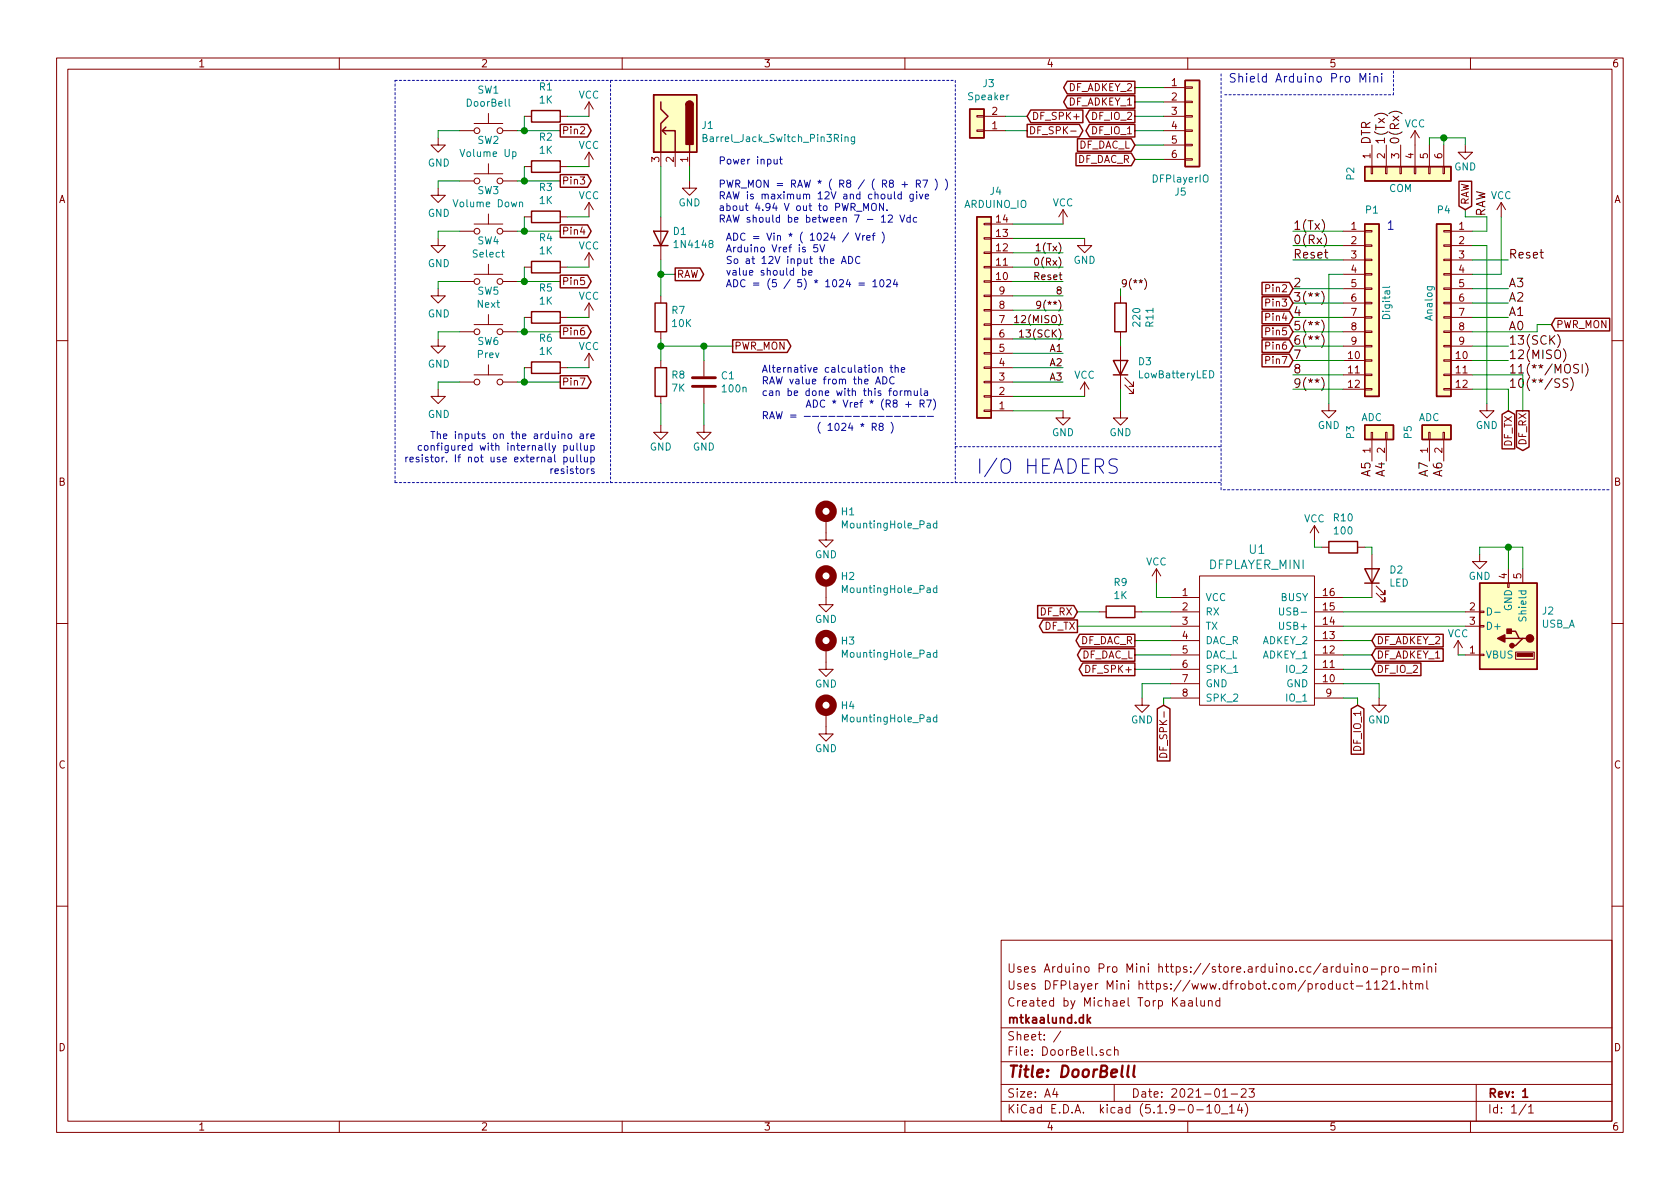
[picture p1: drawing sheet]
EESchema Schematic File Version 4
EELAYER 30 0
EELAYER END
$Descr A4 11693 8268
encoding utf-8
Sheet 1 1
Title "DoorBelll"
Date "2021-01-23"
Rev "1"
Comp "mtkaalund.dk"
Comment1 "Created by Michael Torp Kaalund"
Comment2 "Uses DFPlayer Mini https://www.dfrobot.com/product-1121.html"
Comment3 "Uses Arduino Pro Mini https://store.arduino.cc/arduino-pro-mini"
Comment4 ""
$EndDescr
Text Label 10350 1500 1    60   ~ 0
RAW
Text Label 9550 1000 1    60   ~ 0
DTR
Text Label 9750 1000 1    60   ~ 0
0(Rx)
Text Label 9000 1600 0    60   ~ 0
1(Tx)
Text Label 9000 1700 0    60   ~ 0
0(Rx)
Text Label 9000 1800 0    60   ~ 0
Reset
Text Label 10500 1800 0    60   ~ 0
Reset
Text Label 9000 2000 0    60   ~ 0
2
Text Label 9000 2100 0    60   ~ 0
3(**)
Text Label 9000 2200 0    60   ~ 0
4
Text Label 9000 2300 0    60   ~ 0
5(**)
Text Label 9000 2400 0    60   ~ 0
6(**)
Text Label 9000 2500 0    60   ~ 0
7
Text Label 9000 2600 0    60   ~ 0
8
Text Label 9000 2700 0    60   ~ 0
9(**)
Text Label 10500 2700 0    60   ~ 0
10(**/SS)
Text Label 10500 2600 0    60   ~ 0
11(**/MOSI)
Text Label 10500 2500 0    60   ~ 0
12(MISO)
Text Label 10500 2400 0    60   ~ 0
13(SCK)
Text Label 10500 2300 0    60   ~ 0
A0
Text Label 10500 2200 0    60   ~ 0
A1
Text Label 10500 2100 0    60   ~ 0
A2
Text Label 10500 2000 0    60   ~ 0
A3
Text Label 9650 3200 3    60   ~ 0
A4
Text Label 9550 3200 3    60   ~ 0
A5
Text Notes 8550 575  0    60   ~ 0
Shield Arduino Pro Mini \n
Wire Notes Line
	8525 650  9700 650 
Wire Notes Line
	9700 650  9700 475 
Text Label 9950 3200 3    60   ~ 0
A7
Text Label 10050 3200 3    60   ~ 0
A6
$Comp
L Connector_Generic:Conn_01x02 P3
U 1 1
P 9550 3000
F 0 "P3" H 9550 3150 50  0000 C CNN
F 1 "ADC" V 9650 3000 50  0000 C CNN
F 2 "Socket_Arduino_Pro_Mini:Socket_Strip_Arduino_1x02" H 9550 3000 50  0001 C CNN
F 3 "" H 9550 3000 50  0000 C CNN
	1    9550 3000
	0    -1   -1   0   
$EndComp
$Comp
L Connector_Generic:Conn_01x02 P5
U 1 1
P 9950 3000
F 0 "P5" H 9950 3150 50  0000 C CNN
F 1 "ADC" V 10050 3000 50  0000 C CNN
F 2 "Socket_Arduino_Pro_Mini:Socket_Strip_Arduino_1x02" H 9950 3000 50  0001 C CNN
F 3 "" H 9950 3000 50  0000 C CNN
	1    9950 3000
	0    -1   -1   0   
$EndComp
$Comp
L Connector_Generic:Conn_01x06 P2
U 1 1
P 9750 1200
F 0 "P2" H 9750 1550 50  0000 C CNN
F 1 "COM" V 9850 1200 50  0000 C CNN
F 2 "Socket_Arduino_Pro_Mini:Socket_Strip_Arduino_1x06" H 9750 1200 50  0001 C CNN
F 3 "" H 9750 1200 50  0000 C CNN
	1    9750 1200
	0    -1   1    0   
$EndComp
Text Label 9650 1000 1    60   ~ 0
1(Tx)
$Comp
L power:GND #PWR01
U 1 1
P 10200 1000
F 0 "#PWR01" H 10200 750 50  0001 C CNN
F 1 "GND" H 10200 850 50  0000 C CNN
F 2 "" H 10200 1000 50  0000 C CNN
F 3 "" H 10200 1000 50  0000 C CNN
	1    10200 1000
	1    0    0    -1  
$EndComp
$Comp
L power:VCC #PWR02
U 1 1
P 9850 1000
F 0 "#PWR02" H 9850 850 50  0001 C CNN
F 1 "VCC" H 9850 1150 50  0000 C CNN
F 2 "" H 9850 1000 50  0000 C CNN
F 3 "" H 9850 1000 50  0000 C CNN
	1    9850 1000
	1    0    0    -1  
$EndComp
$Comp
L Connector_Generic:Conn_01x12 P1
U 1 1
P 9550 2100
F 0 "P1" H 9550 2750 50  0000 C CNN
F 1 "Digital" V 9650 2100 50  0000 C CNN
F 2 "Socket_Arduino_Pro_Mini:Socket_Strip_Arduino_1x12" H 9550 2100 50  0001 C CNN
F 3 "" H 9550 2100 50  0000 C CNN
	1    9550 2100
	1    0    0    -1  
$EndComp
$Comp
L Connector_Generic:Conn_01x12 P4
U 1 1
P 10050 2100
F 0 "P4" H 10050 2750 50  0000 C CNN
F 1 "Analog" V 10150 2100 50  0000 C CNN
F 2 "Socket_Arduino_Pro_Mini:Socket_Strip_Arduino_1x12" H 10050 2100 50  0001 C CNN
F 3 "" H 10050 2100 50  0000 C CNN
	1    10050 2100
	-1   0    0    -1  
$EndComp
$Comp
L power:GND #PWR03
U 1 1
P 9250 2800
F 0 "#PWR03" H 9250 2550 50  0001 C CNN
F 1 "GND" H 9250 2650 50  0000 C CNN
F 2 "" H 9250 2800 50  0000 C CNN
F 3 "" H 9250 2800 50  0000 C CNN
	1    9250 2800
	1    0    0    -1  
$EndComp
Wire Wire Line
	9350 1900 9250 1900
Wire Wire Line
	9250 1900 9250 2800
Wire Wire Line
	9350 1600 9000 1600
Wire Wire Line
	9000 1700 9350 1700
Wire Wire Line
	9350 1800 9000 1800
Wire Wire Line
	9000 2000 9350 2000
Wire Wire Line
	9350 2100 9000 2100
Wire Wire Line
	9350 2200 9000 2200
Wire Wire Line
	9000 2300 9350 2300
Wire Wire Line
	9350 2400 9000 2400
Wire Wire Line
	9000 2500 9350 2500
Wire Wire Line
	9350 2600 9000 2600
Wire Wire Line
	9350 2700 9000 2700
Wire Wire Line
	10350 1500 10350 1600
Wire Wire Line
	10350 1600 10250 1600
Wire Wire Line
	10250 1700 10350 1700
Wire Wire Line
	10350 1700 10350 2800
$Comp
L power:GND #PWR04
U 1 1
P 10350 2800
F 0 "#PWR04" H 10350 2550 50  0001 C CNN
F 1 "GND" H 10350 2650 50  0000 C CNN
F 2 "" H 10350 2800 50  0000 C CNN
F 3 "" H 10350 2800 50  0000 C CNN
	1    10350 2800
	1    0    0    -1  
$EndComp
Wire Wire Line
	10250 1900 10450 1900
Wire Wire Line
	10450 1900 10450 1500
$Comp
L power:VCC #PWR05
U 1 1
P 10450 1500
F 0 "#PWR05" H 10450 1350 50  0001 C CNN
F 1 "VCC" H 10450 1650 50  0000 C CNN
F 2 "" H 10450 1500 50  0000 C CNN
F 3 "" H 10450 1500 50  0000 C CNN
	1    10450 1500
	1    0    0    -1  
$EndComp
Wire Wire Line
	10250 1800 10500 1800
Wire Wire Line
	10500 2000 10250 2000
Wire Wire Line
	10250 2100 10500 2100
Wire Wire Line
	10500 2200 10250 2200
Wire Wire Line
	10500 2400 10250 2400
Wire Wire Line
	10250 2500 10500 2500
Wire Wire Line
	10250 2700 10500 2700
Wire Notes Line
	11200 3400 8500 3400
Wire Notes Line
	8500 3400 8500 500 
Text Notes 9650 1600 0    60   ~ 0
1
Wire Wire Line
	9950 1000 9950 950 
Wire Wire Line
	9950 950  10050 950 
Wire Wire Line
	10050 950  10050 1000
Wire Wire Line
	10050 950  10200 950 
Wire Wire Line
	10200 950  10200 1000
Connection ~ 10050 950 
$Comp
L Switch:SW_Push SW1
U 1 1
P 3400 900
F 0 "SW1" H 3400 1185 50  0000 C CNN
F 1 "DoorBell" H 3400 1094 50  0000 C CNN
F 2 "TerminalBlock_RND:TerminalBlock_RND_205-00001_1x02_P5.00mm_Horizontal" H 3400 1100 50  0001 C CNN
F 3 "~" H 3400 1100 50  0001 C CNN
	1    3400 900 
	1    0    0    -1  
$EndComp
$Comp
L Switch:SW_Push SW2
U 1 1
P 3400 1250
F 0 "SW2" H 3400 1535 50  0000 C CNN
F 1 "Volume Up" H 3400 1444 50  0000 C CNN
F 2 "TerminalBlock_RND:TerminalBlock_RND_205-00001_1x02_P5.00mm_Horizontal" H 3400 1450 50  0001 C CNN
F 3 "~" H 3400 1450 50  0001 C CNN
	1    3400 1250
	1    0    0    -1  
$EndComp
$Comp
L Switch:SW_Push SW3
U 1 1
P 3400 1600
F 0 "SW3" H 3400 1885 50  0000 C CNN
F 1 "Volume Down" H 3400 1794 50  0000 C CNN
F 2 "TerminalBlock_RND:TerminalBlock_RND_205-00001_1x02_P5.00mm_Horizontal" H 3400 1800 50  0001 C CNN
F 3 "~" H 3400 1800 50  0001 C CNN
	1    3400 1600
	1    0    0    -1  
$EndComp
$Comp
L Switch:SW_Push SW4
U 1 1
P 3400 1950
F 0 "SW4" H 3400 2235 50  0000 C CNN
F 1 "Select" H 3400 2144 50  0000 C CNN
F 2 "TerminalBlock_RND:TerminalBlock_RND_205-00001_1x02_P5.00mm_Horizontal" H 3400 2150 50  0001 C CNN
F 3 "~" H 3400 2150 50  0001 C CNN
	1    3400 1950
	1    0    0    -1  
$EndComp
$Comp
L Switch:SW_Push SW5
U 1 1
P 3400 2300
F 0 "SW5" H 3400 2585 50  0000 C CNN
F 1 "Next" H 3400 2494 50  0000 C CNN
F 2 "TerminalBlock_RND:TerminalBlock_RND_205-00001_1x02_P5.00mm_Horizontal" H 3400 2500 50  0001 C CNN
F 3 "~" H 3400 2500 50  0001 C CNN
	1    3400 2300
	1    0    0    -1  
$EndComp
$Comp
L Switch:SW_Push SW6
U 1 1
P 3400 2650
F 0 "SW6" H 3400 2935 50  0000 C CNN
F 1 "Prev" H 3400 2844 50  0000 C CNN
F 2 "TerminalBlock_RND:TerminalBlock_RND_205-00001_1x02_P5.00mm_Horizontal" H 3400 2850 50  0001 C CNN
F 3 "~" H 3400 2850 50  0001 C CNN
	1    3400 2650
	1    0    0    -1  
$EndComp
$Comp
L power:GND #PWR0101
U 1 1
P 3050 2700
F 0 "#PWR0101" H 3050 2450 50  0001 C CNN
F 1 "GND" H 3055 2527 50  0000 C CNN
F 2 "" H 3050 2700 50  0001 C CNN
F 3 "" H 3050 2700 50  0001 C CNN
	1    3050 2700
	1    0    0    -1  
$EndComp
$Comp
L power:GND #PWR0102
U 1 1
P 3050 2350
F 0 "#PWR0102" H 3050 2100 50  0001 C CNN
F 1 "GND" H 3055 2177 50  0000 C CNN
F 2 "" H 3050 2350 50  0001 C CNN
F 3 "" H 3050 2350 50  0001 C CNN
	1    3050 2350
	1    0    0    -1  
$EndComp
$Comp
L power:GND #PWR0103
U 1 1
P 3050 2000
F 0 "#PWR0103" H 3050 1750 50  0001 C CNN
F 1 "GND" H 3055 1827 50  0000 C CNN
F 2 "" H 3050 2000 50  0001 C CNN
F 3 "" H 3050 2000 50  0001 C CNN
	1    3050 2000
	1    0    0    -1  
$EndComp
$Comp
L power:GND #PWR0104
U 1 1
P 3050 1650
F 0 "#PWR0104" H 3050 1400 50  0001 C CNN
F 1 "GND" H 3055 1477 50  0000 C CNN
F 2 "" H 3050 1650 50  0001 C CNN
F 3 "" H 3050 1650 50  0001 C CNN
	1    3050 1650
	1    0    0    -1  
$EndComp
$Comp
L power:GND #PWR0105
U 1 1
P 3050 1300
F 0 "#PWR0105" H 3050 1050 50  0001 C CNN
F 1 "GND" H 3055 1127 50  0000 C CNN
F 2 "" H 3050 1300 50  0001 C CNN
F 3 "" H 3050 1300 50  0001 C CNN
	1    3050 1300
	1    0    0    -1  
$EndComp
$Comp
L power:GND #PWR0106
U 1 1
P 3050 950
F 0 "#PWR0106" H 3050 700 50  0001 C CNN
F 1 "GND" H 3055 777 50  0000 C CNN
F 2 "" H 3050 950 50  0001 C CNN
F 3 "" H 3050 950 50  0001 C CNN
	1    3050 950 
	1    0    0    -1  
$EndComp
Wire Wire Line
	3050 2700 3050 2650
Wire Wire Line
	3050 2650 3200 2650
Wire Wire Line
	3050 2350 3050 2300
Wire Wire Line
	3050 2300 3200 2300
Wire Wire Line
	3050 2000 3050 1950
Wire Wire Line
	3050 1950 3200 1950
Wire Wire Line
	3050 1650 3050 1600
Wire Wire Line
	3050 1600 3200 1600
Wire Wire Line
	3050 1300 3050 1250
Wire Wire Line
	3050 1250 3200 1250
Wire Wire Line
	3050 950  3050 900 
Wire Wire Line
	3050 900  3200 900 
Wire Wire Line
	3600 900  3650 900 
Wire Wire Line
	3600 1250 3650 1250
Wire Wire Line
	3600 1600 3650 1600
Wire Wire Line
	3600 1950 3650 1950
Wire Wire Line
	3600 2300 3650 2300
Wire Wire Line
	3600 2650 3650 2650
Text GLabel 3900 900  2    50   Output ~ 0
Pin2
Text GLabel 9000 2000 0    50   Input ~ 0
Pin2
Text GLabel 9000 2100 0    50   Input ~ 0
Pin3
Text GLabel 3900 1250 2    50   Output ~ 0
Pin3
Text GLabel 3900 1600 2    50   Output ~ 0
Pin4
Text GLabel 9000 2200 0    50   Input ~ 0
Pin4
Text GLabel 3900 1950 2    50   Output ~ 0
Pin5
Text GLabel 9000 2300 0    50   Input ~ 0
Pin5
Text GLabel 9000 2400 0    50   Input ~ 0
Pin6
Text GLabel 9000 2500 0    50   Input ~ 0
Pin7
Text GLabel 3900 2300 2    50   Output ~ 0
Pin6
Text GLabel 3900 2650 2    50   Output ~ 0
Pin7
Text Notes 4150 3300 2    50   ~ 0
The inputs on the arduino are\nconfigured with internally pullup\nresistor. If not use external pullup\nresistors
$Comp
L Device:R R1
U 1 1
P 3800 800
F 0 "R1" V 3593 800 50  0000 C CNN
F 1 "1K" V 3684 800 50  0000 C CNN
F 2 "Resistor_THT:R_Axial_DIN0204_L3.6mm_D1.6mm_P7.62mm_Horizontal" V 3730 800 50  0001 C CNN
F 3 "~" H 3800 800 50  0001 C CNN
	1    3800 800 
	0    1    1    0   
$EndComp
$Comp
L Device:R R2
U 1 1
P 3800 1150
F 0 "R2" V 3593 1150 50  0000 C CNN
F 1 "1K" V 3684 1150 50  0000 C CNN
F 2 "Resistor_THT:R_Axial_DIN0204_L3.6mm_D1.6mm_P7.62mm_Horizontal" V 3730 1150 50  0001 C CNN
F 3 "~" H 3800 1150 50  0001 C CNN
	1    3800 1150
	0    1    1    0   
$EndComp
$Comp
L Device:R R3
U 1 1
P 3800 1500
F 0 "R3" V 3593 1500 50  0000 C CNN
F 1 "1K" V 3684 1500 50  0000 C CNN
F 2 "Resistor_THT:R_Axial_DIN0204_L3.6mm_D1.6mm_P7.62mm_Horizontal" V 3730 1500 50  0001 C CNN
F 3 "~" H 3800 1500 50  0001 C CNN
	1    3800 1500
	0    1    1    0   
$EndComp
$Comp
L Device:R R4
U 1 1
P 3800 1850
F 0 "R4" V 3593 1850 50  0000 C CNN
F 1 "1K" V 3684 1850 50  0000 C CNN
F 2 "Resistor_THT:R_Axial_DIN0204_L3.6mm_D1.6mm_P7.62mm_Horizontal" V 3730 1850 50  0001 C CNN
F 3 "~" H 3800 1850 50  0001 C CNN
	1    3800 1850
	0    1    1    0   
$EndComp
$Comp
L Device:R R5
U 1 1
P 3800 2200
F 0 "R5" V 3593 2200 50  0000 C CNN
F 1 "1K" V 3684 2200 50  0000 C CNN
F 2 "Resistor_THT:R_Axial_DIN0204_L3.6mm_D1.6mm_P7.62mm_Horizontal" V 3730 2200 50  0001 C CNN
F 3 "~" H 3800 2200 50  0001 C CNN
	1    3800 2200
	0    1    1    0   
$EndComp
$Comp
L Device:R R6
U 1 1
P 3800 2550
F 0 "R6" V 3593 2550 50  0000 C CNN
F 1 "1K" V 3684 2550 50  0000 C CNN
F 2 "Resistor_THT:R_Axial_DIN0204_L3.6mm_D1.6mm_P7.62mm_Horizontal" V 3730 2550 50  0001 C CNN
F 3 "~" H 3800 2550 50  0001 C CNN
	1    3800 2550
	0    1    1    0   
$EndComp
$Comp
L power:VCC #PWR0107
U 1 1
P 4100 800
F 0 "#PWR0107" H 4100 650 50  0001 C CNN
F 1 "VCC" H 4100 950 50  0000 C CNN
F 2 "" H 4100 800 50  0000 C CNN
F 3 "" H 4100 800 50  0000 C CNN
	1    4100 800 
	1    0    0    -1  
$EndComp
$Comp
L power:VCC #PWR0108
U 1 1
P 4100 1150
F 0 "#PWR0108" H 4100 1000 50  0001 C CNN
F 1 "VCC" H 4100 1300 50  0000 C CNN
F 2 "" H 4100 1150 50  0000 C CNN
F 3 "" H 4100 1150 50  0000 C CNN
	1    4100 1150
	1    0    0    -1  
$EndComp
$Comp
L power:VCC #PWR0109
U 1 1
P 4100 1500
F 0 "#PWR0109" H 4100 1350 50  0001 C CNN
F 1 "VCC" H 4100 1650 50  0000 C CNN
F 2 "" H 4100 1500 50  0000 C CNN
F 3 "" H 4100 1500 50  0000 C CNN
	1    4100 1500
	1    0    0    -1  
$EndComp
$Comp
L power:VCC #PWR0110
U 1 1
P 4100 1850
F 0 "#PWR0110" H 4100 1700 50  0001 C CNN
F 1 "VCC" H 4100 2000 50  0000 C CNN
F 2 "" H 4100 1850 50  0000 C CNN
F 3 "" H 4100 1850 50  0000 C CNN
	1    4100 1850
	1    0    0    -1  
$EndComp
$Comp
L power:VCC #PWR0111
U 1 1
P 4100 2200
F 0 "#PWR0111" H 4100 2050 50  0001 C CNN
F 1 "VCC" H 4100 2350 50  0000 C CNN
F 2 "" H 4100 2200 50  0000 C CNN
F 3 "" H 4100 2200 50  0000 C CNN
	1    4100 2200
	1    0    0    -1  
$EndComp
$Comp
L power:VCC #PWR0112
U 1 1
P 4100 2550
F 0 "#PWR0112" H 4100 2400 50  0001 C CNN
F 1 "VCC" H 4100 2700 50  0000 C CNN
F 2 "" H 4100 2550 50  0000 C CNN
F 3 "" H 4100 2550 50  0000 C CNN
	1    4100 2550
	1    0    0    -1  
$EndComp
Wire Wire Line
	3950 2550 4100 2550
Wire Wire Line
	3950 2200 4100 2200
Wire Wire Line
	3950 1850 4100 1850
Wire Wire Line
	3950 1500 4100 1500
Wire Wire Line
	3950 1150 4100 1150
Wire Wire Line
	3950 800  4100 800 
Wire Wire Line
	3650 800  3650 900 
Connection ~ 3650 900 
Wire Wire Line
	3650 900  3900 900 
Wire Wire Line
	3650 1150 3650 1250
Connection ~ 3650 1250
Wire Wire Line
	3650 1250 3900 1250
Wire Wire Line
	3650 1500 3650 1600
Connection ~ 3650 1600
Wire Wire Line
	3650 1600 3900 1600
Wire Wire Line
	3650 1850 3650 1950
Connection ~ 3650 1950
Wire Wire Line
	3650 1950 3900 1950
Wire Wire Line
	3650 2200 3650 2300
Connection ~ 3650 2300
Wire Wire Line
	3650 2300 3900 2300
Wire Wire Line
	3650 2550 3650 2650
Connection ~ 3650 2650
Wire Wire Line
	3650 2650 3900 2650
Wire Notes Line
	4250 550  4250 3350
Wire Notes Line
	2750 3350 2750 550 
$Comp
L Device:D D1
U 1 1
P 4600 1650
F 0 "D1" V 4646 1570 50  0000 R CNN
F 1 "1N4148" V 4555 1570 50  0000 R CNN
F 2 "Diode_THT:D_DO-35_SOD27_P7.62mm_Horizontal" H 4600 1650 50  0001 C CNN
F 3 "~" H 4600 1650 50  0001 C CNN
	1    4600 1650
	0    -1   -1   0   
$EndComp
$Comp
L power:GND #PWR0113
U 1 1
P 4800 1250
F 0 "#PWR0113" H 4800 1000 50  0001 C CNN
F 1 "GND" H 4800 1100 50  0000 C CNN
F 2 "" H 4800 1250 50  0000 C CNN
F 3 "" H 4800 1250 50  0000 C CNN
	1    4800 1250
	1    0    0    -1  
$EndComp
Wire Wire Line
	4800 1250 4800 1150
Text GLabel 10200 1450 1    50   Input ~ 0
RAW
Wire Wire Line
	10200 1450 10200 1500
Wire Wire Line
	10200 1500 10350 1500
Text GLabel 4700 1900 2    50   Output ~ 0
RAW
Wire Wire Line
	4600 1150 4600 1500
Wire Wire Line
	4700 1900 4600 1900
Wire Wire Line
	4600 1900 4600 1800
$Comp
L Device:R R7
U 1 1
P 4600 2200
F 0 "R7" H 4530 2154 50  0000 R CNN
F 1 "10K" H 4530 2245 50  0000 R CNN
F 2 "Resistor_THT:R_Axial_DIN0204_L3.6mm_D1.6mm_P7.62mm_Horizontal" V 4530 2200 50  0001 C CNN
F 3 "~" H 4600 2200 50  0001 C CNN
	1    4600 2200
	-1   0    0    1   
$EndComp
$Comp
L Device:R R8
U 1 1
P 4600 2650
F 0 "R8" H 4530 2604 50  0000 R CNN
F 1 "7K" H 4530 2695 50  0000 R CNN
F 2 "Resistor_THT:R_Axial_DIN0204_L3.6mm_D1.6mm_P7.62mm_Horizontal" V 4530 2650 50  0001 C CNN
F 3 "~" H 4600 2650 50  0001 C CNN
	1    4600 2650
	-1   0    0    1   
$EndComp
$Comp
L power:GND #PWR06
U 1 1
P 4600 2950
F 0 "#PWR06" H 4600 2700 50  0001 C CNN
F 1 "GND" H 4600 2800 50  0000 C CNN
F 2 "" H 4600 2950 50  0000 C CNN
F 3 "" H 4600 2950 50  0000 C CNN
	1    4600 2950
	1    0    0    -1  
$EndComp
Wire Wire Line
	4600 2950 4600 2800
Wire Wire Line
	4600 2500 4600 2400
Wire Wire Line
	4600 2050 4600 1900
Connection ~ 4600 1900
Connection ~ 4600 2400
Wire Wire Line
	4600 2400 4600 2350
Text GLabel 5100 2400 2    50   Output ~ 0
PWR_MON
Text GLabel 10800 2250 2    50   Input ~ 0
PWR_MON
Wire Wire Line
	10800 2250 10700 2250
Wire Wire Line
	10700 2250 10700 2300
Wire Wire Line
	10250 2300 10700 2300
$Comp
L Device:C C1
U 1 1
P 4900 2650
F 0 "C1" H 5015 2696 50  0000 L CNN
F 1 "100n" H 5015 2605 50  0000 L CNN
F 2 "Capacitor_THT:C_Rect_L7.0mm_W2.5mm_P5.00mm" H 4938 2500 50  0001 C CNN
F 3 "~" H 4900 2650 50  0001 C CNN
	1    4900 2650
	1    0    0    -1  
$EndComp
Wire Wire Line
	4600 2400 4900 2400
Wire Wire Line
	4900 2500 4900 2400
Connection ~ 4900 2400
Wire Wire Line
	4900 2400 5100 2400
$Comp
L power:GND #PWR07
U 1 1
P 4900 2950
F 0 "#PWR07" H 4900 2700 50  0001 C CNN
F 1 "GND" H 4900 2800 50  0000 C CNN
F 2 "" H 4900 2950 50  0000 C CNN
F 3 "" H 4900 2950 50  0000 C CNN
	1    4900 2950
	1    0    0    -1  
$EndComp
Wire Wire Line
	4900 2950 4900 2800
Text Notes 5000 1550 0    50   ~ 0
Power input\n\nPWR_MON = RAW * ( R8 / ( R8 + R7 ) ) \nRAW is maximum 12V and chould give \nabout 4.94 V out to PWR_MON.\nRAW should be between 7 - 12 Vdc
Wire Notes Line
	6650 550  6650 3350
Wire Notes Line
	2750 550  6650 550 
Text Notes 5050 2000 0    50   ~ 0
ADC = Vin * ( 1024 / Vref )\nArduino Vref is 5V\nSo at 12V input the ADC \nvalue should be\nADC = (5 / 5) * 1024 = 1024
Text Notes 5300 3000 0    50   ~ 0
Alternative calculation the \nRAW value from the ADC\ncan be done with this formula\n        ADC * Vref * (R8 + R7) \nRAW = ————————————————\n          ( 1024 * R8 )
$Comp
L DFPlayerMini:DFPLAYER_MINI U1
U 1 1
P 8750 4500
F 0 "U1" H 8750 5187 60  0000 C CNN
F 1 "DFPLAYER_MINI" H 8750 5081 60  0000 C CNN
F 2 "Arduino:DFPlayer_V2" H 8750 4500 60  0001 C CNN
F 3 "" H 8750 4500 60  0000 C CNN
	1    8750 4500
	1    0    0    -1  
$EndComp
$Comp
L power:VCC #PWR09
U 1 1
P 8050 4050
F 0 "#PWR09" H 8050 3900 50  0001 C CNN
F 1 "VCC" H 8050 4200 50  0000 C CNN
F 2 "" H 8050 4050 50  0000 C CNN
F 3 "" H 8050 4050 50  0000 C CNN
	1    8050 4050
	1    0    0    -1  
$EndComp
$Comp
L power:GND #PWR08
U 1 1
P 7950 4850
F 0 "#PWR08" H 7950 4600 50  0001 C CNN
F 1 "GND" H 7950 4700 50  0000 C CNN
F 2 "" H 7950 4850 50  0000 C CNN
F 3 "" H 7950 4850 50  0000 C CNN
	1    7950 4850
	1    0    0    -1  
$EndComp
$Comp
L power:GND #PWR010
U 1 1
P 9600 4850
F 0 "#PWR010" H 9600 4600 50  0001 C CNN
F 1 "GND" H 9600 4700 50  0000 C CNN
F 2 "" H 9600 4850 50  0000 C CNN
F 3 "" H 9600 4850 50  0000 C CNN
	1    9600 4850
	1    0    0    -1  
$EndComp
Wire Wire Line
	8050 4050 8050 4150
Wire Wire Line
	8050 4150 8150 4150
Wire Wire Line
	7950 4850 7950 4750
Wire Wire Line
	7950 4750 8150 4750
Wire Wire Line
	9600 4850 9600 4750
Wire Wire Line
	9600 4750 9350 4750
$Comp
L Device:R R9
U 1 1
P 7800 4250
F 0 "R9" V 7593 4250 50  0000 C CNN
F 1 "1K" V 7684 4250 50  0000 C CNN
F 2 "Resistor_THT:R_Axial_DIN0204_L3.6mm_D1.6mm_P7.62mm_Horizontal" V 7730 4250 50  0001 C CNN
F 3 "~" H 7800 4250 50  0001 C CNN
	1    7800 4250
	0    1    1    0   
$EndComp
Wire Wire Line
	7950 4250 8150 4250
Text GLabel 7500 4250 0    50   Input ~ 0
DF_RX
Text GLabel 7500 4350 0    50   Output ~ 0
DF_TX
Wire Wire Line
	7500 4350 8150 4350
Wire Wire Line
	7500 4250 7650 4250
Wire Wire Line
	10500 2700 10500 2850
Wire Wire Line
	10600 2600 10600 2850
Wire Wire Line
	10250 2600 10600 2600
Text GLabel 10600 2850 3    50   Output ~ 0
DF_RX
Text GLabel 10500 2850 3    50   Input ~ 0
DF_TX
Wire Wire Line
	8150 4450 7900 4450
Wire Wire Line
	8150 4550 7900 4550
Wire Wire Line
	8150 4650 7900 4650
Wire Wire Line
	9350 4150 9550 4150
Wire Wire Line
	9350 4450 9550 4450
Wire Wire Line
	9350 4550 9550 4550
Wire Wire Line
	9350 4650 9550 4650
Wire Wire Line
	9350 4850 9450 4850
Wire Wire Line
	9450 4850 9450 4900
Wire Wire Line
	8150 4850 8100 4850
Wire Wire Line
	8100 4850 8100 4900
Text GLabel 7900 4650 0    50   Output ~ 0
DF_SPK+
Text GLabel 8100 4900 3    50   Input ~ 0
DF_SPK-
Text GLabel 7900 4450 0    50   Output ~ 0
DF_DAC_R
Text GLabel 7900 4550 0    50   Output ~ 0
DF_DAC_L
Text GLabel 9450 4900 3    50   Input ~ 0
DF_IO_1
Text GLabel 9550 4650 2    50   Input ~ 0
DF_IO_2
Text GLabel 9550 4550 2    50   Input ~ 0
DF_ADKEY_1
Text GLabel 9550 4450 2    50   Input ~ 0
DF_ADKEY_2
$Comp
L Connector:USB_A J2
U 1 1
P 10500 4350
F 0 "J2" H 10270 4247 50  0000 R CNN
F 1 "USB_A" H 10270 4338 50  0000 R CNN
F 2 "Connector_USB:USB_A_CONNFLY_DS1095-WNR0" H 10650 4300 50  0001 C CNN
F 3 " ~" H 10650 4300 50  0001 C CNN
	1    10500 4350
	-1   0    0    1   
$EndComp
Wire Wire Line
	9350 4350 10200 4350
Wire Wire Line
	9350 4250 10200 4250
$Comp
L power:GND #PWR012
U 1 1
P 10300 3850
F 0 "#PWR012" H 10300 3600 50  0001 C CNN
F 1 "GND" H 10300 3700 50  0000 C CNN
F 2 "" H 10300 3850 50  0000 C CNN
F 3 "" H 10300 3850 50  0000 C CNN
	1    10300 3850
	1    0    0    -1  
$EndComp
Wire Wire Line
	10300 3850 10300 3800
Wire Wire Line
	10300 3800 10500 3800
Wire Wire Line
	10500 3800 10500 3950
$Comp
L power:VCC #PWR011
U 1 1
P 10150 4550
F 0 "#PWR011" H 10150 4400 50  0001 C CNN
F 1 "VCC" H 10150 4700 50  0000 C CNN
F 2 "" H 10150 4550 50  0000 C CNN
F 3 "" H 10150 4550 50  0000 C CNN
	1    10150 4550
	1    0    0    -1  
$EndComp
Wire Wire Line
	10150 4550 10200 4550
Wire Wire Line
	10600 3950 10600 3800
Wire Wire Line
	10600 3800 10500 3800
Connection ~ 10500 3800
$Comp
L Device:LED D2
U 1 1
P 9550 4000
F 0 "D2" V 9589 3882 50  0000 R CNN
F 1 "LED" V 9498 3882 50  0000 R CNN
F 2 "LED_THT:LED_D3.0mm" H 9550 4000 50  0001 C CNN
F 3 "~" H 9550 4000 50  0001 C CNN
	1    9550 4000
	0    -1   -1   0   
$EndComp
$Comp
L Device:R R10
U 1 1
P 9350 3800
F 0 "R10" V 9143 3800 50  0000 C CNN
F 1 "100" V 9234 3800 50  0000 C CNN
F 2 "Resistor_THT:R_Axial_DIN0204_L3.6mm_D1.6mm_P7.62mm_Horizontal" V 9280 3800 50  0001 C CNN
F 3 "~" H 9350 3800 50  0001 C CNN
	1    9350 3800
	0    1    1    0   
$EndComp
$Comp
L power:VCC #PWR0114
U 1 1
P 9150 3750
F 0 "#PWR0114" H 9150 3600 50  0001 C CNN
F 1 "VCC" H 9150 3900 50  0000 C CNN
F 2 "" H 9150 3750 50  0000 C CNN
F 3 "" H 9150 3750 50  0000 C CNN
	1    9150 3750
	1    0    0    -1  
$EndComp
Wire Wire Line
	9150 3750 9150 3800
Wire Wire Line
	9150 3800 9200 3800
Wire Wire Line
	9500 3800 9550 3800
Wire Wire Line
	9550 3800 9550 3850
$Comp
L Connector_Generic:Conn_01x02 J3
U 1 1
P 6800 900
F 0 "J3" H 6718 575 50  0000 C CNN
F 1 "Speaker" H 6718 666 50  0000 C CNN
F 2 "Connector_PinHeader_2.54mm:PinHeader_1x02_P2.54mm_Vertical" H 6800 900 50  0001 C CNN
F 3 "~" H 6800 900 50  0001 C CNN
	1    6800 900 
	-1   0    0    1   
$EndComp
Text GLabel 7150 800  2    50   Input ~ 0
DF_SPK+
Text GLabel 7150 900  2    50   Output ~ 0
DF_SPK-
Wire Wire Line
	7150 800  7000 800 
Wire Wire Line
	7150 900  7000 900 
$Comp
L Connector_Generic:Conn_01x06 J5
U 1 1
P 8300 800
F 0 "J5" H 8218 275 50  0000 C CNN
F 1 "DFPlayerIO" H 8218 366 50  0000 C CNN
F 2 "Connector_PinHeader_2.54mm:PinHeader_1x06_P2.54mm_Vertical" H 8300 800 50  0001 C CNN
F 3 "~" H 8300 800 50  0001 C CNN
	1    8300 800 
	1    0    0    -1  
$EndComp
Text GLabel 7900 1100 0    50   Input ~ 0
DF_DAC_R
Text GLabel 7900 1000 0    50   Input ~ 0
DF_DAC_L
Wire Wire Line
	7900 1100 8100 1100
Wire Wire Line
	7900 1000 8100 1000
Text GLabel 7900 900  0    50   Output ~ 0
DF_IO_1
Wire Wire Line
	7900 900  8100 900 
Text GLabel 7900 800  0    50   Output ~ 0
DF_IO_2
Text GLabel 7900 700  0    50   Output ~ 0
DF_ADKEY_1
Text GLabel 7900 600  0    50   Output ~ 0
DF_ADKEY_2
Wire Wire Line
	7900 800  8100 800 
Wire Wire Line
	7900 700  8100 700 
Wire Wire Line
	7900 600  8100 600 
$Comp
L Connector_Generic:Conn_01x14 J4
U 1 1
P 6850 2250
F 0 "J4" H 6768 1325 50  0000 C CNN
F 1 "ARDUINO_IO" H 6768 1416 50  0000 C CNN
F 2 "Connector_PinHeader_2.54mm:PinHeader_1x14_P2.54mm_Vertical" H 6850 2250 50  0001 C CNN
F 3 "~" H 6850 2250 50  0001 C CNN
	1    6850 2250
	-1   0    0    1   
$EndComp
$Comp
L power:VCC #PWR013
U 1 1
P 7400 1550
F 0 "#PWR013" H 7400 1400 50  0001 C CNN
F 1 "VCC" H 7400 1700 50  0000 C CNN
F 2 "" H 7400 1550 50  0000 C CNN
F 3 "" H 7400 1550 50  0000 C CNN
	1    7400 1550
	1    0    0    -1  
$EndComp
Text Label 7400 1750 2    50   ~ 0
1(Tx)
Text Label 7400 1850 2    50   ~ 0
0(Rx)
Text Label 7400 2050 2    50   ~ 0
8
Text Label 7400 2150 2    50   ~ 0
9(**)
Text Label 7400 2650 2    50   ~ 0
A3
Text Label 7400 2550 2    50   ~ 0
A2
Text Label 7400 2450 2    50   ~ 0
A1
Text Label 7400 2250 2    50   ~ 0
12(MISO)
Wire Wire Line
	7050 2150 7400 2150
Wire Wire Line
	7050 2250 7400 2250
Wire Wire Line
	7050 2350 7400 2350
Wire Wire Line
	7050 2450 7400 2450
Wire Wire Line
	7050 2550 7400 2550
Wire Wire Line
	7050 2650 7400 2650
Wire Wire Line
	7050 2850 7400 2850
Wire Wire Line
	7050 2050 7400 2050
Wire Wire Line
	7050 1950 7400 1950
Wire Wire Line
	7050 1850 7400 1850
Wire Wire Line
	7050 1750 7400 1750
Text Label 7400 2350 2    50   ~ 0
13(SCK)
Text Label 7400 1950 2    50   ~ 0
Reset
Wire Wire Line
	7050 1550 7400 1550
Wire Wire Line
	7050 1650 7550 1650
$Comp
L power:GND #PWR015
U 1 1
P 7550 1650
F 0 "#PWR015" H 7550 1400 50  0001 C CNN
F 1 "GND" H 7550 1500 50  0000 C CNN
F 2 "" H 7550 1650 50  0000 C CNN
F 3 "" H 7550 1650 50  0000 C CNN
	1    7550 1650
	1    0    0    -1  
$EndComp
$Comp
L power:GND #PWR014
U 1 1
P 7400 2850
F 0 "#PWR014" H 7400 2600 50  0001 C CNN
F 1 "GND" H 7400 2700 50  0000 C CNN
F 2 "" H 7400 2850 50  0000 C CNN
F 3 "" H 7400 2850 50  0000 C CNN
	1    7400 2850
	1    0    0    -1  
$EndComp
Wire Wire Line
	7050 2750 7550 2750
$Comp
L power:VCC #PWR016
U 1 1
P 7550 2750
F 0 "#PWR016" H 7550 2600 50  0001 C CNN
F 1 "VCC" H 7550 2900 50  0000 C CNN
F 2 "" H 7550 2750 50  0000 C CNN
F 3 "" H 7550 2750 50  0000 C CNN
	1    7550 2750
	1    0    0    -1  
$EndComp
Wire Notes Line
	2750 3350 8500 3350
Wire Notes Line
	6650 3100 8500 3100
Text Notes 7800 3300 2    100  ~ 0
I/O HEADERS
$Comp
L Connector:Barrel_Jack_Switch_Pin3Ring J1
U 1 1
P 4700 850
F 0 "J1" V 4711 1030 50  0000 L CNN
F 1 "Barrel_Jack_Switch_Pin3Ring" V 4802 1030 50  0000 L CNN
F 2 "Connector_BarrelJack:BarrelJack_Horizontal" H 4750 810 50  0001 C CNN
F 3 "~" H 4750 810 50  0001 C CNN
	1    4700 850 
	0    1    1    0   
$EndComp
$Comp
L Mechanical:MountingHole_Pad H1
U 1 1
P 5750 3600
F 0 "H1" H 5850 3649 50  0000 L CNN
F 1 "MountingHole_Pad" H 5850 3558 50  0000 L CNN
F 2 "MountingHole:MountingHole_5.5mm_Pad_Via" H 5750 3600 50  0001 C CNN
F 3 "~" H 5750 3600 50  0001 C CNN
	1    5750 3600
	1    0    0    -1  
$EndComp
$Comp
L Mechanical:MountingHole_Pad H2
U 1 1
P 5750 4050
F 0 "H2" H 5850 4099 50  0000 L CNN
F 1 "MountingHole_Pad" H 5850 4008 50  0000 L CNN
F 2 "MountingHole:MountingHole_5.5mm_Pad_Via" H 5750 4050 50  0001 C CNN
F 3 "~" H 5750 4050 50  0001 C CNN
	1    5750 4050
	1    0    0    -1  
$EndComp
$Comp
L Mechanical:MountingHole_Pad H3
U 1 1
P 5750 4500
F 0 "H3" H 5850 4549 50  0000 L CNN
F 1 "MountingHole_Pad" H 5850 4458 50  0000 L CNN
F 2 "MountingHole:MountingHole_5.5mm_Pad_Via" H 5750 4500 50  0001 C CNN
F 3 "~" H 5750 4500 50  0001 C CNN
	1    5750 4500
	1    0    0    -1  
$EndComp
$Comp
L Mechanical:MountingHole_Pad H4
U 1 1
P 5750 4950
F 0 "H4" H 5850 4999 50  0000 L CNN
F 1 "MountingHole_Pad" H 5850 4908 50  0000 L CNN
F 2 "MountingHole:MountingHole_5.5mm_Pad_Via" H 5750 4950 50  0001 C CNN
F 3 "~" H 5750 4950 50  0001 C CNN
	1    5750 4950
	1    0    0    -1  
$EndComp
$Comp
L power:GND #PWR017
U 1 1
P 5750 3700
F 0 "#PWR017" H 5750 3450 50  0001 C CNN
F 1 "GND" H 5750 3550 50  0000 C CNN
F 2 "" H 5750 3700 50  0000 C CNN
F 3 "" H 5750 3700 50  0000 C CNN
	1    5750 3700
	1    0    0    -1  
$EndComp
$Comp
L power:GND #PWR018
U 1 1
P 5750 4150
F 0 "#PWR018" H 5750 3900 50  0001 C CNN
F 1 "GND" H 5750 4000 50  0000 C CNN
F 2 "" H 5750 4150 50  0000 C CNN
F 3 "" H 5750 4150 50  0000 C CNN
	1    5750 4150
	1    0    0    -1  
$EndComp
$Comp
L power:GND #PWR019
U 1 1
P 5750 4600
F 0 "#PWR019" H 5750 4350 50  0001 C CNN
F 1 "GND" H 5750 4450 50  0000 C CNN
F 2 "" H 5750 4600 50  0000 C CNN
F 3 "" H 5750 4600 50  0000 C CNN
	1    5750 4600
	1    0    0    -1  
$EndComp
$Comp
L power:GND #PWR020
U 1 1
P 5750 5050
F 0 "#PWR020" H 5750 4800 50  0001 C CNN
F 1 "GND" H 5750 4900 50  0000 C CNN
F 2 "" H 5750 5050 50  0000 C CNN
F 3 "" H 5750 5050 50  0000 C CNN
	1    5750 5050
	1    0    0    -1  
$EndComp
$Comp
L Device:R R11
U 1 1
P 7800 2200
F 0 "R11" V 7593 2200 50  0000 C CNN
F 1 "220" V 7684 2200 50  0000 C CNN
F 2 "Resistor_THT:R_Axial_DIN0204_L3.6mm_D1.6mm_P7.62mm_Horizontal" V 7730 2200 50  0001 C CNN
F 3 "~" H 7800 2200 50  0001 C CNN
	1    7800 2200
	-1   0    0    1   
$EndComp
$Comp
L Device:LED D3
U 1 1
P 7800 2550
F 0 "D3" V 7839 2432 50  0000 R CNN
F 1 "LowBatteryLED" V 7748 2432 50  0000 R CNN
F 2 "LED_THT:LED_D3.0mm" H 7800 2550 50  0001 C CNN
F 3 "~" H 7800 2550 50  0001 C CNN
	1    7800 2550
	0    -1   -1   0   
$EndComp
Wire Wire Line
	7800 2700 7800 2850
Text Label 7800 2000 0    50   ~ 0
9(**)
Wire Wire Line
	7800 2400 7800 2350
Wire Wire Line
	7800 2050 7800 2000
$Comp
L power:GND #PWR021
U 1 1
P 7800 2850
F 0 "#PWR021" H 7800 2600 50  0001 C CNN
F 1 "GND" H 7800 2700 50  0000 C CNN
F 2 "" H 7800 2850 50  0000 C CNN
F 3 "" H 7800 2850 50  0000 C CNN
	1    7800 2850
	1    0    0    -1  
$EndComp
$EndSCHEMATC
